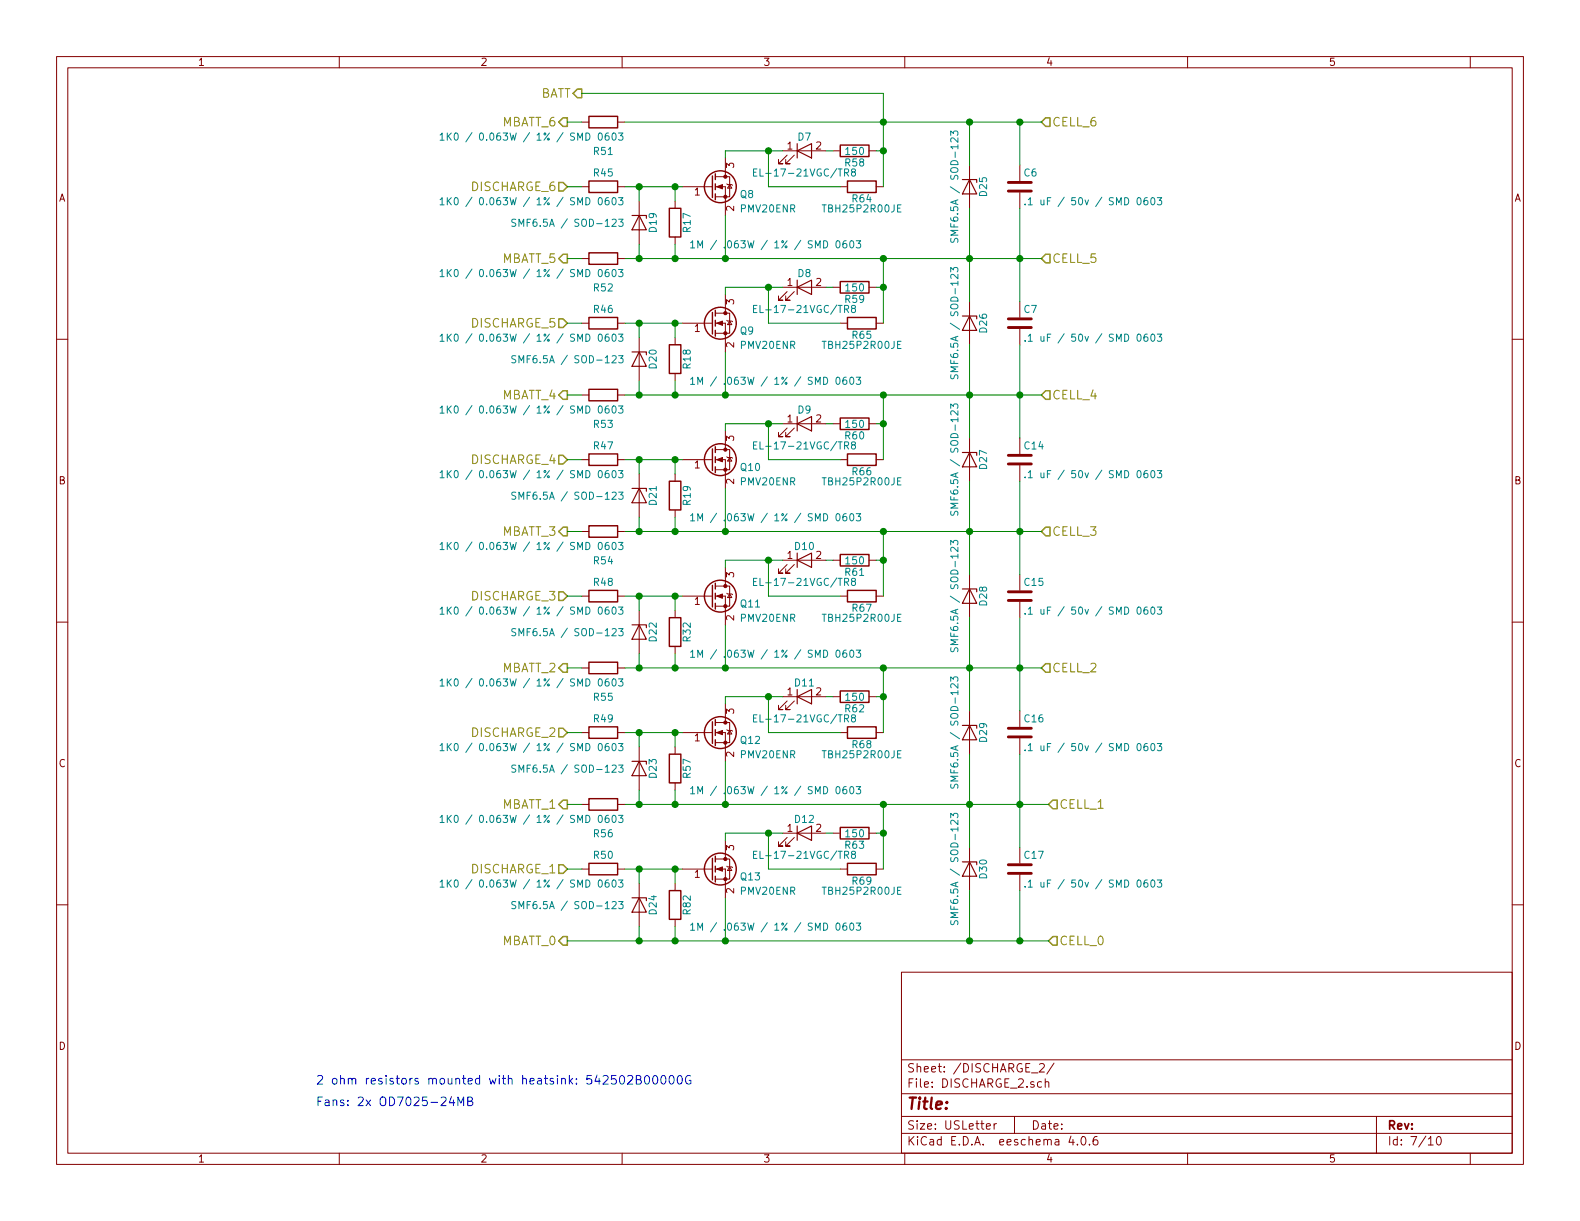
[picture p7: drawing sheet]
EESchema Schematic File Version 2
LIBS:rLoop BMS v2-rescue
LIBS:power
LIBS:device
LIBS:transistors
LIBS:conn
LIBS:linear
LIBS:regul
LIBS:74xx
LIBS:cmos4000
LIBS:adc-dac
LIBS:memory
LIBS:xilinx
LIBS:microcontrollers
LIBS:dsp
LIBS:microchip
LIBS:analog_switches
LIBS:motorola
LIBS:texas
LIBS:intel
LIBS:audio
LIBS:interface
LIBS:digital-audio
LIBS:philips
LIBS:display
LIBS:cypress
LIBS:siliconi
LIBS:opto
LIBS:atmel
LIBS:contrib
LIBS:valves
LIBS:Oscillators
LIBS:BMS Library
LIBS:rLoop BMS v2-cache
EELAYER 25 0
EELAYER END
$Descr USLetter 11000 8500
encoding utf-8
Sheet 7 10
Title ""
Date ""
Rev ""
Comp ""
Comment1 ""
Comment2 ""
Comment3 ""
Comment4 ""
$EndDescr
Text HLabel 3950 6050 0    60   Input ~ 0
DISCHARGE_1
Text HLabel 3950 5100 0    60   Input ~ 0
DISCHARGE_2
Text HLabel 3950 4150 0    60   Input ~ 0
DISCHARGE_3
Text HLabel 3950 3200 0    60   Input ~ 0
DISCHARGE_4
Text HLabel 3950 2250 0    60   Input ~ 0
DISCHARGE_5
Text HLabel 3950 1300 0    60   Input ~ 0
DISCHARGE_6
Text HLabel 3950 6550 0    60   Output ~ 0
MBATT_0
Text HLabel 3950 5600 0    60   Output ~ 0
MBATT_1
Text HLabel 3950 4650 0    60   Output ~ 0
MBATT_2
Text HLabel 3950 3700 0    60   Output ~ 0
MBATT_3
Text HLabel 3950 2750 0    60   Output ~ 0
MBATT_4
Text HLabel 3950 1800 0    60   Output ~ 0
MBATT_5
Text HLabel 3950 850  0    60   Output ~ 0
MBATT_6
Text HLabel 7300 5600 2    60   Input ~ 0
CELL_1
Text HLabel 7250 4650 2    60   Input ~ 0
CELL_2
Text HLabel 7250 3700 2    60   Input ~ 0
CELL_3
Text HLabel 7250 2750 2    60   Input ~ 0
CELL_4
Text HLabel 7250 1800 2    60   Input ~ 0
CELL_5
Text HLabel 7250 850  2    60   Input ~ 0
CELL_6
$Comp
L LED D7
U 1 1
P 5600 1050
F 0 "D7" H 5600 1150 50  0000 C CNN
F 1 "EL-17-21VGC/TR8" H 5600 900 50  0000 C CNN
F 2 "LEDs:LED_0805" H 5600 1050 50  0001 C CNN
F 3 "" H 5600 1050 50  0001 C CNN
	1    5600 1050
	1    0    0    -1  
$EndComp
$Comp
L R R64
U 1 1
P 6000 1300
F 0 "R64" V 6080 1300 50  0000 C CNN
F 1 "TBH25P2R00JE" V 6150 1300 50  0000 C CNN
F 2 "rLoop_Footprints:2-OHM-TO-220-TBH25P2R00JE" V 5930 1300 50  0001 C CNN
F 3 "" H 6000 1300 50  0001 C CNN
	1    6000 1300
	0    1    1    0   
$EndComp
$Comp
L R R58
U 1 1
P 5950 1050
F 0 "R58" V 6030 1050 50  0000 C CNN
F 1 "150" V 5950 1050 50  0000 C CNN
F 2 "Resistors_SMD:R_0603" V 5880 1050 50  0001 C CNN
F 3 "" H 5950 1050 50  0001 C CNN
	1    5950 1050
	0    1    1    0   
$EndComp
$Comp
L R R51
U 1 1
P 4200 850
F 0 "R51" V 4400 850 50  0000 C CNN
F 1 "1K0 / 0.063W / 1% / SMD 0603" V 4300 350 50  0000 C CNN
F 2 "Resistors_SMD:R_0603" V 4130 850 50  0001 C CNN
F 3 "" H 4200 850 50  0001 C CNN
	1    4200 850 
	0    1    1    0   
$EndComp
$Comp
L LED D8
U 1 1
P 5600 2000
F 0 "D8" H 5600 2100 50  0000 C CNN
F 1 "EL-17-21VGC/TR8" H 5600 1850 50  0000 C CNN
F 2 "LEDs:LED_0805" H 5600 2000 50  0001 C CNN
F 3 "" H 5600 2000 50  0001 C CNN
	1    5600 2000
	1    0    0    -1  
$EndComp
$Comp
L R R65
U 1 1
P 6000 2250
F 0 "R65" V 6080 2250 50  0000 C CNN
F 1 "TBH25P2R00JE" V 6150 2250 50  0000 C CNN
F 2 "rLoop_Footprints:2-OHM-TO-220-TBH25P2R00JE" V 5930 2250 50  0001 C CNN
F 3 "" H 6000 2250 50  0001 C CNN
	1    6000 2250
	0    1    1    0   
$EndComp
$Comp
L R R59
U 1 1
P 5950 2000
F 0 "R59" V 6030 2000 50  0000 C CNN
F 1 "150" V 5950 2000 50  0000 C CNN
F 2 "Resistors_SMD:R_0603" V 5880 2000 50  0001 C CNN
F 3 "" H 5950 2000 50  0001 C CNN
	1    5950 2000
	0    1    1    0   
$EndComp
$Comp
L R R52
U 1 1
P 4200 1800
F 0 "R52" V 4400 1800 50  0000 C CNN
F 1 "1K0 / 0.063W / 1% / SMD 0603" V 4300 1300 50  0000 C CNN
F 2 "Resistors_SMD:R_0603" V 4130 1800 50  0001 C CNN
F 3 "" H 4200 1800 50  0001 C CNN
	1    4200 1800
	0    1    1    0   
$EndComp
$Comp
L LED D9
U 1 1
P 5600 2950
F 0 "D9" H 5600 3050 50  0000 C CNN
F 1 "EL-17-21VGC/TR8" H 5600 2800 50  0000 C CNN
F 2 "LEDs:LED_0805" H 5600 2950 50  0001 C CNN
F 3 "" H 5600 2950 50  0001 C CNN
	1    5600 2950
	1    0    0    -1  
$EndComp
$Comp
L R R66
U 1 1
P 6000 3200
F 0 "R66" V 6080 3200 50  0000 C CNN
F 1 "TBH25P2R00JE" V 6150 3200 50  0000 C CNN
F 2 "rLoop_Footprints:2-OHM-TO-220-TBH25P2R00JE" V 5930 3200 50  0001 C CNN
F 3 "" H 6000 3200 50  0001 C CNN
	1    6000 3200
	0    1    1    0   
$EndComp
$Comp
L R R60
U 1 1
P 5950 2950
F 0 "R60" V 6030 2950 50  0000 C CNN
F 1 "150" V 5950 2950 50  0000 C CNN
F 2 "Resistors_SMD:R_0603" V 5880 2950 50  0001 C CNN
F 3 "" H 5950 2950 50  0001 C CNN
	1    5950 2950
	0    1    1    0   
$EndComp
$Comp
L R R53
U 1 1
P 4200 2750
F 0 "R53" V 4400 2750 50  0000 C CNN
F 1 "1K0 / 0.063W / 1% / SMD 0603" V 4300 2250 50  0000 C CNN
F 2 "Resistors_SMD:R_0603" V 4130 2750 50  0001 C CNN
F 3 "" H 4200 2750 50  0001 C CNN
	1    4200 2750
	0    1    1    0   
$EndComp
$Comp
L LED D10
U 1 1
P 5600 3900
F 0 "D10" H 5600 4000 50  0000 C CNN
F 1 "EL-17-21VGC/TR8" H 5600 3750 50  0000 C CNN
F 2 "LEDs:LED_0805" H 5600 3900 50  0001 C CNN
F 3 "" H 5600 3900 50  0001 C CNN
	1    5600 3900
	1    0    0    -1  
$EndComp
$Comp
L R R67
U 1 1
P 6000 4150
F 0 "R67" V 6080 4150 50  0000 C CNN
F 1 "TBH25P2R00JE" V 6150 4150 50  0000 C CNN
F 2 "rLoop_Footprints:2-OHM-TO-220-TBH25P2R00JE" V 5930 4150 50  0001 C CNN
F 3 "" H 6000 4150 50  0001 C CNN
	1    6000 4150
	0    1    1    0   
$EndComp
$Comp
L R R61
U 1 1
P 5950 3900
F 0 "R61" V 6030 3900 50  0000 C CNN
F 1 "150" V 5950 3900 50  0000 C CNN
F 2 "Resistors_SMD:R_0603" V 5880 3900 50  0001 C CNN
F 3 "" H 5950 3900 50  0001 C CNN
	1    5950 3900
	0    1    1    0   
$EndComp
$Comp
L R R54
U 1 1
P 4200 3700
F 0 "R54" V 4400 3700 50  0000 C CNN
F 1 "1K0 / 0.063W / 1% / SMD 0603" V 4300 3200 50  0000 C CNN
F 2 "Resistors_SMD:R_0603" V 4130 3700 50  0001 C CNN
F 3 "" H 4200 3700 50  0001 C CNN
	1    4200 3700
	0    1    1    0   
$EndComp
$Comp
L LED D11
U 1 1
P 5600 4850
F 0 "D11" H 5600 4950 50  0000 C CNN
F 1 "EL-17-21VGC/TR8" H 5600 4700 50  0000 C CNN
F 2 "LEDs:LED_0805" H 5600 4850 50  0001 C CNN
F 3 "" H 5600 4850 50  0001 C CNN
	1    5600 4850
	1    0    0    -1  
$EndComp
$Comp
L R R68
U 1 1
P 6000 5100
F 0 "R68" V 6080 5100 50  0000 C CNN
F 1 "TBH25P2R00JE" V 6150 5100 50  0000 C CNN
F 2 "rLoop_Footprints:2-OHM-TO-220-TBH25P2R00JE" V 5930 5100 50  0001 C CNN
F 3 "" H 6000 5100 50  0001 C CNN
	1    6000 5100
	0    1    1    0   
$EndComp
$Comp
L R R62
U 1 1
P 5950 4850
F 0 "R62" V 6030 4850 50  0000 C CNN
F 1 "150" V 5950 4850 50  0000 C CNN
F 2 "Resistors_SMD:R_0603" V 5880 4850 50  0001 C CNN
F 3 "" H 5950 4850 50  0001 C CNN
	1    5950 4850
	0    1    1    0   
$EndComp
$Comp
L R R55
U 1 1
P 4200 4650
F 0 "R55" V 4400 4650 50  0000 C CNN
F 1 "1K0 / 0.063W / 1% / SMD 0603" V 4300 4150 50  0000 C CNN
F 2 "Resistors_SMD:R_0603" V 4130 4650 50  0001 C CNN
F 3 "" H 4200 4650 50  0001 C CNN
	1    4200 4650
	0    1    1    0   
$EndComp
$Comp
L LED D12
U 1 1
P 5600 5800
F 0 "D12" H 5600 5900 50  0000 C CNN
F 1 "EL-17-21VGC/TR8" H 5600 5650 50  0000 C CNN
F 2 "LEDs:LED_0805" H 5600 5800 50  0001 C CNN
F 3 "" H 5600 5800 50  0001 C CNN
	1    5600 5800
	1    0    0    -1  
$EndComp
$Comp
L R R69
U 1 1
P 6000 6050
F 0 "R69" V 6080 6050 50  0000 C CNN
F 1 "TBH25P2R00JE" V 6150 6050 50  0000 C CNN
F 2 "rLoop_Footprints:2-OHM-TO-220-TBH25P2R00JE" V 5930 6050 50  0001 C CNN
F 3 "" H 6000 6050 50  0001 C CNN
	1    6000 6050
	0    1    1    0   
$EndComp
$Comp
L R R56
U 1 1
P 4200 5600
F 0 "R56" V 4400 5600 50  0000 C CNN
F 1 "1K0 / 0.063W / 1% / SMD 0603" V 4300 5100 50  0000 C CNN
F 2 "Resistors_SMD:R_0603" V 4130 5600 50  0001 C CNN
F 3 "" H 4200 5600 50  0001 C CNN
	1    4200 5600
	0    1    1    0   
$EndComp
$Comp
L Q_NMOS_GSD Q13
U 1 1
P 4950 6050
F 0 "Q13" H 5150 6000 50  0000 L CNN
F 1 "PMV20ENR" H 5150 5900 50  0000 L CNN
F 2 "rLoop_Footprints:PMV20ENR-TO_236AB" H 5150 6150 50  0001 C CNN
F 3 "" H 4950 6050 50  0001 C CNN
	1    4950 6050
	1    0    0    -1  
$EndComp
$Comp
L Q_NMOS_GSD Q12
U 1 1
P 4950 5100
F 0 "Q12" H 5150 5050 50  0000 L CNN
F 1 "PMV20ENR" H 5150 4950 50  0000 L CNN
F 2 "rLoop_Footprints:PMV20ENR-TO_236AB" H 5150 5200 50  0001 C CNN
F 3 "" H 4950 5100 50  0001 C CNN
	1    4950 5100
	1    0    0    -1  
$EndComp
$Comp
L Q_NMOS_GSD Q11
U 1 1
P 4950 4150
F 0 "Q11" H 5150 4100 50  0000 L CNN
F 1 "PMV20ENR" H 5150 4000 50  0000 L CNN
F 2 "rLoop_Footprints:PMV20ENR-TO_236AB" H 5150 4250 50  0001 C CNN
F 3 "" H 4950 4150 50  0001 C CNN
	1    4950 4150
	1    0    0    -1  
$EndComp
$Comp
L Q_NMOS_GSD Q10
U 1 1
P 4950 3200
F 0 "Q10" H 5150 3150 50  0000 L CNN
F 1 "PMV20ENR" H 5150 3050 50  0000 L CNN
F 2 "rLoop_Footprints:PMV20ENR-TO_236AB" H 5150 3300 50  0001 C CNN
F 3 "" H 4950 3200 50  0001 C CNN
	1    4950 3200
	1    0    0    -1  
$EndComp
$Comp
L Q_NMOS_GSD Q9
U 1 1
P 4950 2250
F 0 "Q9" H 5150 2200 50  0000 L CNN
F 1 "PMV20ENR" H 5150 2100 50  0000 L CNN
F 2 "rLoop_Footprints:PMV20ENR-TO_236AB" H 5150 2350 50  0001 C CNN
F 3 "" H 4950 2250 50  0001 C CNN
	1    4950 2250
	1    0    0    -1  
$EndComp
$Comp
L Q_NMOS_GSD Q8
U 1 1
P 4950 1300
F 0 "Q8" H 5150 1250 50  0000 L CNN
F 1 "PMV20ENR" H 5150 1150 50  0000 L CNN
F 2 "rLoop_Footprints:PMV20ENR-TO_236AB" H 5150 1400 50  0001 C CNN
F 3 "" H 4950 1300 50  0001 C CNN
	1    4950 1300
	1    0    0    -1  
$EndComp
$Comp
L R R50
U 1 1
P 4200 6050
F 0 "R50" V 4100 6050 50  0000 C CNN
F 1 "1K0 / 0.063W / 1% / SMD 0603" V 4300 5550 50  0000 C CNN
F 2 "Resistors_SMD:R_0603" V 4130 6050 50  0001 C CNN
F 3 "" H 4200 6050 50  0001 C CNN
	1    4200 6050
	0    1    1    0   
$EndComp
$Comp
L R R49
U 1 1
P 4200 5100
F 0 "R49" V 4100 5100 50  0000 C CNN
F 1 "1K0 / 0.063W / 1% / SMD 0603" V 4300 4600 50  0000 C CNN
F 2 "Resistors_SMD:R_0603" V 4130 5100 50  0001 C CNN
F 3 "" H 4200 5100 50  0001 C CNN
	1    4200 5100
	0    1    1    0   
$EndComp
$Comp
L R R48
U 1 1
P 4200 4150
F 0 "R48" V 4100 4150 50  0000 C CNN
F 1 "1K0 / 0.063W / 1% / SMD 0603" V 4300 3650 50  0000 C CNN
F 2 "Resistors_SMD:R_0603" V 4130 4150 50  0001 C CNN
F 3 "" H 4200 4150 50  0001 C CNN
	1    4200 4150
	0    1    1    0   
$EndComp
$Comp
L R R47
U 1 1
P 4200 3200
F 0 "R47" V 4100 3200 50  0000 C CNN
F 1 "1K0 / 0.063W / 1% / SMD 0603" V 4300 2700 50  0000 C CNN
F 2 "Resistors_SMD:R_0603" V 4130 3200 50  0001 C CNN
F 3 "" H 4200 3200 50  0001 C CNN
	1    4200 3200
	0    1    1    0   
$EndComp
$Comp
L R R46
U 1 1
P 4200 2250
F 0 "R46" V 4100 2250 50  0000 C CNN
F 1 "1K0 / 0.063W / 1% / SMD 0603" V 4300 1750 50  0000 C CNN
F 2 "Resistors_SMD:R_0603" V 4130 2250 50  0001 C CNN
F 3 "" H 4200 2250 50  0001 C CNN
	1    4200 2250
	0    1    1    0   
$EndComp
$Comp
L R R45
U 1 1
P 4200 1300
F 0 "R45" V 4100 1300 50  0000 C CNN
F 1 "1K0 / 0.063W / 1% / SMD 0603" V 4300 800 50  0000 C CNN
F 2 "Resistors_SMD:R_0603" V 4130 1300 50  0001 C CNN
F 3 "" H 4200 1300 50  0001 C CNN
	1    4200 1300
	0    1    1    0   
$EndComp
Text Notes 2200 7550 0    60   ~ 0
2 ohm resistors mounted with heatsink: 542502B00000G
Text Notes 2200 7700 0    60   ~ 0
Fans: 2x OD7025-24MB
$Comp
L R R63
U 1 1
P 5950 5800
F 0 "R63" V 6030 5800 50  0000 C CNN
F 1 "150" V 5950 5800 50  0000 C CNN
F 2 "Resistors_SMD:R_0603" V 5880 5800 50  0001 C CNN
F 3 "" H 5950 5800 50  0001 C CNN
	1    5950 5800
	0    1    1    0   
$EndComp
Text HLabel 7300 6550 2    60   Input ~ 0
CELL_0
Text HLabel 4050 650  0    60   Output ~ 0
BATT
$Comp
L C C6
U 1 1
P 7100 1300
F 0 "C6" H 7125 1400 50  0000 L CNN
F 1 ".1 uF / 50v / SMD 0603" H 7125 1200 50  0000 L CNN
F 2 "Capacitors_SMD:C_0603" H 7138 1150 50  0001 C CNN
F 3 "" H 7100 1300 50  0001 C CNN
	1    7100 1300
	1    0    0    -1  
$EndComp
$Comp
L D_Zener D25
U 1 1
P 6750 1300
F 0 "D25" H 6750 1400 50  0000 C CNN
F 1 "SMF6.5A / SOD-123" H 6750 1200 50  0000 C CNN
F 2 "Diodes_SMD:D_SOD-123" H 6750 1300 50  0001 C CNN
F 3 "" H 6750 1300 50  0001 C CNN
	1    6750 1300
	0    1    1    0   
$EndComp
$Comp
L D_Zener D26
U 1 1
P 6750 2250
F 0 "D26" H 6750 2350 50  0000 C CNN
F 1 "SMF6.5A / SOD-123" H 6750 2150 50  0000 C CNN
F 2 "Diodes_SMD:D_SOD-123" H 6750 2250 50  0001 C CNN
F 3 "" H 6750 2250 50  0001 C CNN
	1    6750 2250
	0    1    1    0   
$EndComp
$Comp
L D_Zener D27
U 1 1
P 6750 3200
F 0 "D27" H 6750 3300 50  0000 C CNN
F 1 "SMF6.5A / SOD-123" H 6750 3100 50  0000 C CNN
F 2 "Diodes_SMD:D_SOD-123" H 6750 3200 50  0001 C CNN
F 3 "" H 6750 3200 50  0001 C CNN
	1    6750 3200
	0    1    1    0   
$EndComp
$Comp
L D_Zener D28
U 1 1
P 6750 4150
F 0 "D28" H 6750 4250 50  0000 C CNN
F 1 "SMF6.5A / SOD-123" H 6750 4050 50  0000 C CNN
F 2 "Diodes_SMD:D_SOD-123" H 6750 4150 50  0001 C CNN
F 3 "" H 6750 4150 50  0001 C CNN
	1    6750 4150
	0    1    1    0   
$EndComp
$Comp
L D_Zener D29
U 1 1
P 6750 5100
F 0 "D29" H 6750 5200 50  0000 C CNN
F 1 "SMF6.5A / SOD-123" H 6750 5000 50  0000 C CNN
F 2 "Diodes_SMD:D_SOD-123" H 6750 5100 50  0001 C CNN
F 3 "" H 6750 5100 50  0001 C CNN
	1    6750 5100
	0    1    1    0   
$EndComp
$Comp
L D_Zener D30
U 1 1
P 6750 6050
F 0 "D30" H 6750 6150 50  0000 C CNN
F 1 "SMF6.5A / SOD-123" H 6750 5950 50  0000 C CNN
F 2 "Diodes_SMD:D_SOD-123" H 6750 6050 50  0001 C CNN
F 3 "" H 6750 6050 50  0001 C CNN
	1    6750 6050
	0    1    1    0   
$EndComp
$Comp
L C C7
U 1 1
P 7100 2250
F 0 "C7" H 7125 2350 50  0000 L CNN
F 1 ".1 uF / 50v / SMD 0603" H 7125 2150 50  0000 L CNN
F 2 "Capacitors_SMD:C_0603" H 7138 2100 50  0001 C CNN
F 3 "" H 7100 2250 50  0001 C CNN
	1    7100 2250
	1    0    0    -1  
$EndComp
$Comp
L C C14
U 1 1
P 7100 3200
F 0 "C14" H 7125 3300 50  0000 L CNN
F 1 ".1 uF / 50v / SMD 0603" H 7125 3100 50  0000 L CNN
F 2 "Capacitors_SMD:C_0603" H 7138 3050 50  0001 C CNN
F 3 "" H 7100 3200 50  0001 C CNN
	1    7100 3200
	1    0    0    -1  
$EndComp
$Comp
L C C15
U 1 1
P 7100 4150
F 0 "C15" H 7125 4250 50  0000 L CNN
F 1 ".1 uF / 50v / SMD 0603" H 7125 4050 50  0000 L CNN
F 2 "Capacitors_SMD:C_0603" H 7138 4000 50  0001 C CNN
F 3 "" H 7100 4150 50  0001 C CNN
	1    7100 4150
	1    0    0    -1  
$EndComp
$Comp
L C C16
U 1 1
P 7100 5100
F 0 "C16" H 7125 5200 50  0000 L CNN
F 1 ".1 uF / 50v / SMD 0603" H 7125 5000 50  0000 L CNN
F 2 "Capacitors_SMD:C_0603" H 7138 4950 50  0001 C CNN
F 3 "" H 7100 5100 50  0001 C CNN
	1    7100 5100
	1    0    0    -1  
$EndComp
$Comp
L C C17
U 1 1
P 7100 6050
F 0 "C17" H 7125 6150 50  0000 L CNN
F 1 ".1 uF / 50v / SMD 0603" H 7125 5950 50  0000 L CNN
F 2 "Capacitors_SMD:C_0603" H 7138 5900 50  0001 C CNN
F 3 "" H 7100 6050 50  0001 C CNN
	1    7100 6050
	1    0    0    -1  
$EndComp
$Comp
L R R17
U 1 1
P 4700 1550
F 0 "R17" V 4780 1550 50  0000 C CNN
F 1 "1M / .063W / 1% / SMD 0603" H 5400 1400 50  0000 C CNN
F 2 "Resistors_SMD:R_0603" V 4630 1550 50  0001 C CNN
F 3 "" H 4700 1550 50  0001 C CNN
	1    4700 1550
	1    0    0    -1  
$EndComp
$Comp
L D_Zener D19
U 1 1
P 4450 1550
F 0 "D19" H 4450 1650 50  0000 C CNN
F 1 "SMF6.5A / SOD-123" V 4450 1050 50  0000 C CNN
F 2 "Diodes_SMD:D_SOD-123" H 4450 1550 50  0001 C CNN
F 3 "" H 4450 1550 50  0001 C CNN
	1    4450 1550
	0    1    1    0   
$EndComp
$Comp
L D_Zener D20
U 1 1
P 4450 2500
F 0 "D20" H 4450 2600 50  0000 C CNN
F 1 "SMF6.5A / SOD-123" V 4450 2000 50  0000 C CNN
F 2 "Diodes_SMD:D_SOD-123" H 4450 2500 50  0001 C CNN
F 3 "" H 4450 2500 50  0001 C CNN
	1    4450 2500
	0    1    1    0   
$EndComp
$Comp
L D_Zener D21
U 1 1
P 4450 3450
F 0 "D21" H 4450 3550 50  0000 C CNN
F 1 "SMF6.5A / SOD-123" V 4450 2950 50  0000 C CNN
F 2 "Diodes_SMD:D_SOD-123" H 4450 3450 50  0001 C CNN
F 3 "" H 4450 3450 50  0001 C CNN
	1    4450 3450
	0    1    1    0   
$EndComp
$Comp
L D_Zener D22
U 1 1
P 4450 4400
F 0 "D22" H 4450 4500 50  0000 C CNN
F 1 "SMF6.5A / SOD-123" V 4450 3900 50  0000 C CNN
F 2 "Diodes_SMD:D_SOD-123" H 4450 4400 50  0001 C CNN
F 3 "" H 4450 4400 50  0001 C CNN
	1    4450 4400
	0    1    1    0   
$EndComp
$Comp
L D_Zener D23
U 1 1
P 4450 5350
F 0 "D23" H 4450 5450 50  0000 C CNN
F 1 "SMF6.5A / SOD-123" V 4450 4850 50  0000 C CNN
F 2 "Diodes_SMD:D_SOD-123" H 4450 5350 50  0001 C CNN
F 3 "" H 4450 5350 50  0001 C CNN
	1    4450 5350
	0    1    1    0   
$EndComp
$Comp
L D_Zener D24
U 1 1
P 4450 6300
F 0 "D24" H 4450 6400 50  0000 C CNN
F 1 "SMF6.5A / SOD-123" V 4450 5800 50  0000 C CNN
F 2 "Diodes_SMD:D_SOD-123" H 4450 6300 50  0001 C CNN
F 3 "" H 4450 6300 50  0001 C CNN
	1    4450 6300
	0    1    1    0   
$EndComp
$Comp
L R R18
U 1 1
P 4700 2500
F 0 "R18" V 4780 2500 50  0000 C CNN
F 1 "1M / .063W / 1% / SMD 0603" H 5400 2350 50  0000 C CNN
F 2 "Resistors_SMD:R_0603" V 4630 2500 50  0001 C CNN
F 3 "" H 4700 2500 50  0001 C CNN
	1    4700 2500
	1    0    0    -1  
$EndComp
$Comp
L R R19
U 1 1
P 4700 3450
F 0 "R19" V 4780 3450 50  0000 C CNN
F 1 "1M / .063W / 1% / SMD 0603" H 5400 3300 50  0000 C CNN
F 2 "Resistors_SMD:R_0603" V 4630 3450 50  0001 C CNN
F 3 "" H 4700 3450 50  0001 C CNN
	1    4700 3450
	1    0    0    -1  
$EndComp
$Comp
L R R32
U 1 1
P 4700 4400
F 0 "R32" V 4780 4400 50  0000 C CNN
F 1 "1M / .063W / 1% / SMD 0603" H 5400 4250 50  0000 C CNN
F 2 "Resistors_SMD:R_0603" V 4630 4400 50  0001 C CNN
F 3 "" H 4700 4400 50  0001 C CNN
	1    4700 4400
	1    0    0    -1  
$EndComp
$Comp
L R R57
U 1 1
P 4700 5350
F 0 "R57" V 4780 5350 50  0000 C CNN
F 1 "1M / .063W / 1% / SMD 0603" H 5400 5200 50  0000 C CNN
F 2 "Resistors_SMD:R_0603" V 4630 5350 50  0001 C CNN
F 3 "" H 4700 5350 50  0001 C CNN
	1    4700 5350
	1    0    0    -1  
$EndComp
$Comp
L R R82
U 1 1
P 4700 6300
F 0 "R82" V 4780 6300 50  0000 C CNN
F 1 "1M / .063W / 1% / SMD 0603" H 5400 6150 50  0000 C CNN
F 2 "Resistors_SMD:R_0603" V 4630 6300 50  0001 C CNN
F 3 "" H 4700 6300 50  0001 C CNN
	1    4700 6300
	1    0    0    -1  
$EndComp
Wire Wire Line
	5050 1050 5050 1100
Wire Wire Line
	6150 650  6150 1300
Wire Wire Line
	4350 850  7250 850 
Wire Wire Line
	3950 850  4050 850 
Connection ~ 6150 850 
Connection ~ 6150 1050
Wire Wire Line
	5850 1300 5350 1300
Wire Wire Line
	5350 1300 5350 1050
Connection ~ 5350 1050
Wire Wire Line
	5050 2000 5050 2050
Wire Wire Line
	6150 1800 6150 2250
Wire Wire Line
	4350 1800 7250 1800
Wire Wire Line
	3950 1800 4050 1800
Connection ~ 6150 1800
Connection ~ 6150 2000
Wire Wire Line
	5850 2250 5350 2250
Wire Wire Line
	5350 2250 5350 2000
Connection ~ 5350 2000
Wire Wire Line
	5050 2950 5050 3000
Wire Wire Line
	6150 2750 6150 3200
Wire Wire Line
	4350 2750 7250 2750
Wire Wire Line
	3950 2750 4050 2750
Connection ~ 6150 2750
Connection ~ 6150 2950
Wire Wire Line
	5850 3200 5350 3200
Wire Wire Line
	5350 3200 5350 2950
Connection ~ 5350 2950
Wire Wire Line
	5050 3900 5050 3950
Wire Wire Line
	6150 3700 6150 4150
Wire Wire Line
	4350 3700 7250 3700
Wire Wire Line
	3950 3700 4050 3700
Connection ~ 6150 3700
Connection ~ 6150 3900
Wire Wire Line
	5850 4150 5350 4150
Wire Wire Line
	5350 4150 5350 3900
Connection ~ 5350 3900
Wire Wire Line
	5050 4850 5050 4900
Wire Wire Line
	6150 4650 6150 5100
Wire Wire Line
	4350 4650 7250 4650
Wire Wire Line
	3950 4650 4050 4650
Connection ~ 6150 4650
Connection ~ 6150 4850
Wire Wire Line
	5850 5100 5350 5100
Wire Wire Line
	5350 5100 5350 4850
Connection ~ 5350 4850
Wire Wire Line
	5050 5800 5050 5850
Wire Wire Line
	6150 5600 6150 6050
Wire Wire Line
	4350 5600 7300 5600
Wire Wire Line
	3950 5600 4050 5600
Connection ~ 6150 5600
Connection ~ 6150 5800
Wire Wire Line
	5850 6050 5350 6050
Wire Wire Line
	5350 6050 5350 5800
Connection ~ 5350 5800
Wire Wire Line
	5050 6550 5050 6250
Connection ~ 5050 6550
Wire Wire Line
	3950 6550 7300 6550
Wire Wire Line
	3950 6050 4050 6050
Wire Wire Line
	4350 6050 4750 6050
Wire Wire Line
	3950 5100 4050 5100
Wire Wire Line
	4350 5100 4750 5100
Wire Wire Line
	3950 4150 4050 4150
Wire Wire Line
	4350 4150 4750 4150
Wire Wire Line
	3950 3200 4050 3200
Wire Wire Line
	4350 3200 4750 3200
Wire Wire Line
	3950 2250 4050 2250
Wire Wire Line
	4350 2250 4750 2250
Wire Wire Line
	3950 1300 4050 1300
Wire Wire Line
	4350 1300 4750 1300
Wire Wire Line
	5050 5300 5050 5600
Connection ~ 5050 5600
Wire Wire Line
	5050 4350 5050 4650
Connection ~ 5050 4650
Wire Wire Line
	5050 3400 5050 3700
Connection ~ 5050 3700
Wire Wire Line
	5050 2450 5050 2750
Connection ~ 5050 2750
Wire Wire Line
	5050 1500 5050 1800
Connection ~ 5050 1800
Wire Wire Line
	6100 1050 6150 1050
Wire Wire Line
	5800 1050 5750 1050
Wire Wire Line
	5050 1050 5450 1050
Wire Wire Line
	5050 2000 5450 2000
Wire Wire Line
	5800 2000 5750 2000
Wire Wire Line
	6100 2000 6150 2000
Wire Wire Line
	6100 2950 6150 2950
Wire Wire Line
	5800 2950 5750 2950
Wire Wire Line
	5050 2950 5450 2950
Wire Wire Line
	5800 3900 5750 3900
Wire Wire Line
	5050 3900 5450 3900
Wire Wire Line
	5800 5800 5750 5800
Wire Wire Line
	5050 5800 5450 5800
Wire Wire Line
	5050 4850 5450 4850
Wire Wire Line
	5750 4850 5800 4850
Wire Wire Line
	6150 4850 6100 4850
Wire Wire Line
	6100 5800 6150 5800
Wire Wire Line
	6100 3900 6150 3900
Wire Wire Line
	4050 650  6150 650 
Wire Wire Line
	7100 1150 7100 850 
Connection ~ 7100 850 
Wire Wire Line
	6750 1150 6750 850 
Connection ~ 6750 850 
Wire Wire Line
	6750 1450 6750 2100
Connection ~ 6750 1800
Wire Wire Line
	7100 1450 7100 2100
Connection ~ 7100 1800
Wire Wire Line
	6750 2400 6750 3050
Connection ~ 6750 2750
Wire Wire Line
	7100 2400 7100 3050
Connection ~ 7100 2750
Wire Wire Line
	7100 3350 7100 4000
Connection ~ 7100 3700
Wire Wire Line
	6750 3350 6750 4000
Connection ~ 6750 3700
Wire Wire Line
	6750 4300 6750 4950
Connection ~ 6750 4650
Wire Wire Line
	6750 5250 6750 5900
Connection ~ 6750 5600
Wire Wire Line
	7100 4300 7100 4950
Connection ~ 7100 4650
Wire Wire Line
	7100 5250 7100 5900
Connection ~ 7100 5600
Wire Wire Line
	6750 6200 6750 6550
Connection ~ 6750 6550
Wire Wire Line
	7100 6200 7100 6550
Connection ~ 7100 6550
Wire Wire Line
	4450 1400 4450 1300
Connection ~ 4450 1300
Wire Wire Line
	4700 1400 4700 1300
Connection ~ 4700 1300
Wire Wire Line
	4700 1700 4700 1800
Connection ~ 4700 1800
Wire Wire Line
	4450 1700 4450 1800
Connection ~ 4450 1800
Wire Wire Line
	4450 2350 4450 2250
Connection ~ 4450 2250
Wire Wire Line
	4700 2350 4700 2250
Connection ~ 4700 2250
Wire Wire Line
	4700 2650 4700 2750
Connection ~ 4700 2750
Wire Wire Line
	4450 2650 4450 2750
Connection ~ 4450 2750
Wire Wire Line
	4450 3300 4450 3200
Connection ~ 4450 3200
Wire Wire Line
	4700 3300 4700 3200
Connection ~ 4700 3200
Wire Wire Line
	4700 3600 4700 3700
Connection ~ 4700 3700
Wire Wire Line
	4450 3600 4450 3700
Connection ~ 4450 3700
Wire Wire Line
	4700 4150 4700 4250
Connection ~ 4700 4150
Wire Wire Line
	4450 4250 4450 4150
Connection ~ 4450 4150
Wire Wire Line
	4450 4550 4450 4650
Connection ~ 4450 4650
Wire Wire Line
	4700 4550 4700 4650
Connection ~ 4700 4650
Wire Wire Line
	4700 5200 4700 5100
Connection ~ 4700 5100
Wire Wire Line
	4450 5200 4450 5100
Connection ~ 4450 5100
Wire Wire Line
	4450 5500 4450 5600
Connection ~ 4450 5600
Wire Wire Line
	4700 5500 4700 5600
Connection ~ 4700 5600
Wire Wire Line
	4700 6150 4700 6050
Connection ~ 4700 6050
Wire Wire Line
	4450 6150 4450 6050
Connection ~ 4450 6050
Wire Wire Line
	4450 6450 4450 6550
Connection ~ 4450 6550
Wire Wire Line
	4700 6450 4700 6550
Connection ~ 4700 6550
$EndSCHEMATC
